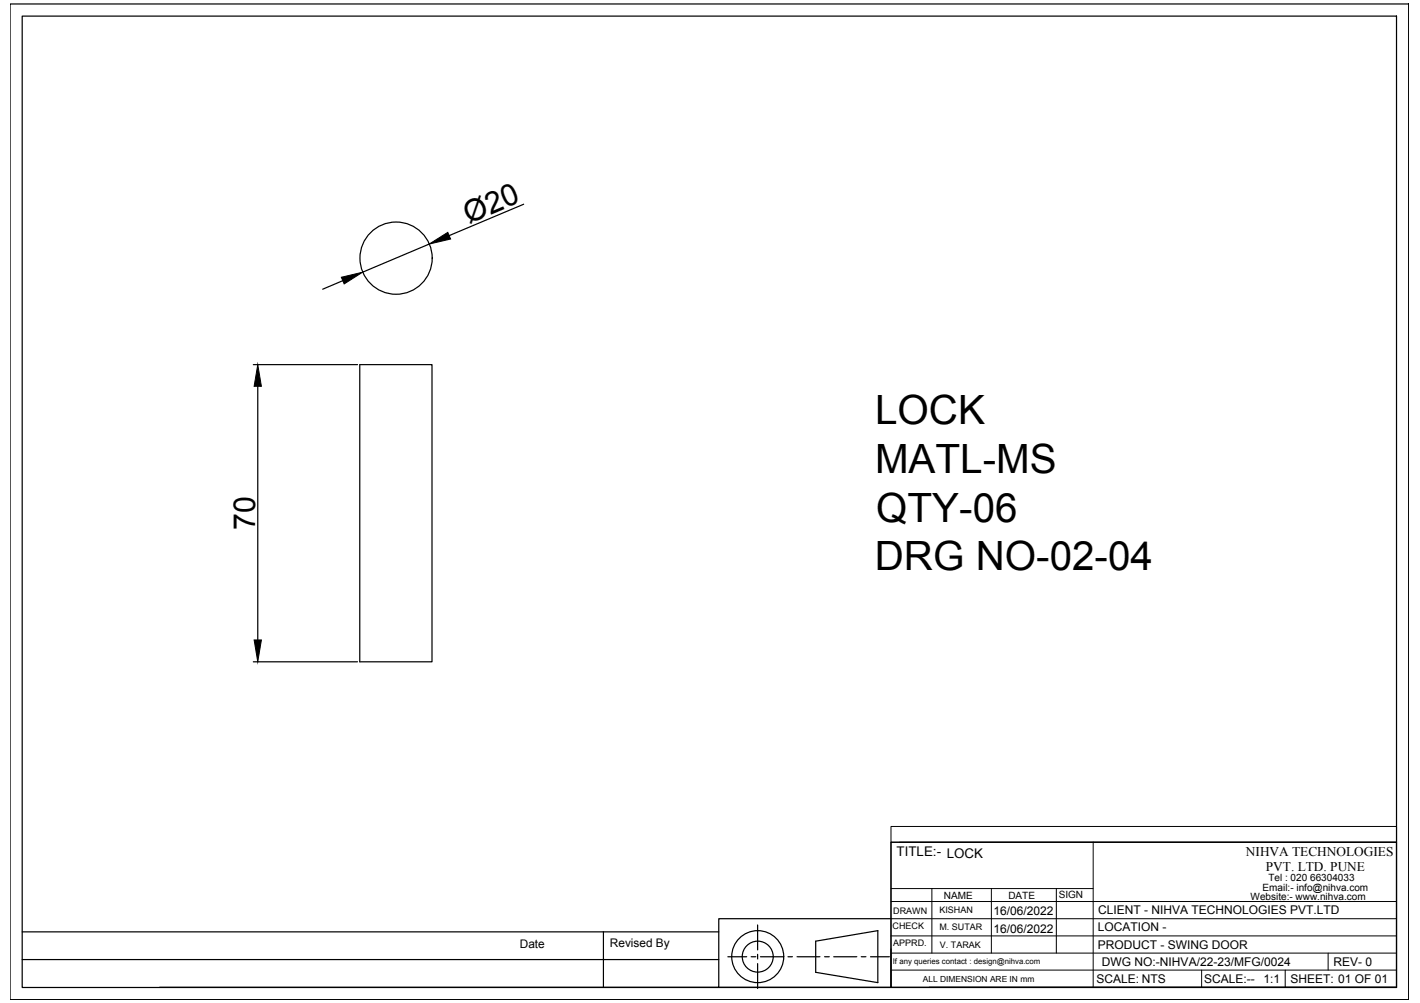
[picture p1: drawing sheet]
<svg xmlns="http://www.w3.org/2000/svg" width="297mm" height="210mm" viewBox="0 0 297 210" stroke-linecap="round" stroke-linejoin="round" font-family="sans-serif">
<!-- layer: 0 -->
<g fill="none" stroke="#000" stroke-width=".25">
<path d="M2.1 .8h292.6v208.4h-292.6zM4.6 3.4h287.5v203.3h-287.5zM71.7 58.7l-4.2 1.8M89.8 51.1l-14 5.9M109.5 42.7l-15.5 6.6M53 76.3h21.8M75.3 76.3h15.1v62.2h-15.1zM53.9 80.8v53.1M53 138.5h21.8M186.4 176.3h105.7v30.3h-105.7zM4.6 195h145.8M126.2 195v11.7"/>
<path d="M158.5 193.6v5.2M158.5 199.7v1M170.6 197l13-2.2v10.8l-13-2.1zM186.4 192.3h-36v14.3h-117M4.6 200.8h145.8M150.4 206.6h36M152.3 200.2h3.9M157.1 200.2h1M158.5 201.7v5.2M159.1 200.2h4.8M164.8 200.2h1M166.7 200.2h4.8"/>
<path d="M172.5 200.2h1M174.4 200.2h4.8M180.2 200.2h.9M182.1 200.2h3.9M194.3 206.6h97.8"/>
<circle cx="82.9" cy="54" r="7.6"/>
<circle cx="158.5" cy="200.2" r="5.4"/>
<circle cx="158.5" cy="200.2" r="3.2"/>
</g>
<g fill="none" stroke="#000" stroke-width=".21">
<path d="M186.4 173h105.7v3.3h-105.7zM186.4 176.3v30.3M188.2 176.3h103.9M228.7 176.3v30.3M186.4 199.5h105.7M186.4 195.9h105.7M186.4 192.3h105.7M186.4 188.7h105.7M186.4 186h42.3M194.9 186v13.5M207.4 186v13.5M221 186v13.5"/>
<path d="M277.8 199.5v3.5M186.4 203h105.7M251.4 203v3.6M268.8 203v3.6"/>
</g>
<path d="M71.4 58l4.4-1-3.8 2.4zM89.8 51.1l3.9-2.5 .6 1.4zM53.9 76.3l.8 4.5h-1.5zM53.2 133.9h1.5l-.8 4.6z" fill="#000" stroke="#000" stroke-width=".21"/>
<g font-size="8.4">
<text x="183" y="88.8">LOCK</text>
<text x="183" y="99">MATL-MS</text>
<text x="183.3" y="109.2">QTY-06</text>
<text x="183" y="119.4">DRG NO-02-04</text>
</g>
<g font-size="6.3">
<text x="98.1" y="46.8" transform="rotate(-23 98.1 46.8)">Ø20</text>
<text x="53.4" y="110.9" transform="rotate(-90 53.4 110.9)">70</text>
</g>
<g font-size="2.8">
<text x="187.6" y="179.2">TITLE:- LOCK</text>
<text x="260.6" y="179.1">NIHVA TECHNOLOGIES</text>
<text x="264.8" y="182.3">PVT. LTD. PUNE</text>
</g>
<g font-size="2.5">
<text x="207.8" y="191.6">16/06/2022</text>
<text x="229.7" y="191.3">CLIENT - NIHVA TECHNOLOGIES PVT.LTD</text>
<text x="207.8" y="195.2">16/06/2022</text>
<text x="229.6" y="194.9">LOCATION -</text>
<text x="108.7" y="198.5">Date</text>
<text x="127.6" y="198.2">Revised By</text>
<text x="229.6" y="198.5">PRODUCT - SWING DOOR</text>
<text x="230.5" y="202.1">DWG NO:-NIHVA/22-23/MFG/0024</text>
<text x="279" y="202.1">REV- 0</text>
<text x="229.3" y="205.7">SCALE: NTS</text>
<text x="251.9" y="205.7">SCALE:--</text>
<text x="264.3" y="205.7">1:1</text>
<text x="269.9" y="205.7">SHEET: 01 OF 01</text>
</g>
<g font-size="2.1">
<text x="265.3" y="184.4">Tel : 020 66304033</text>
<text x="197.4" y="188.1">NAME</text>
<text x="210.9" y="188.2">DATE</text>
<text x="221.5" y="188">SIGN</text>
<text x="261.6" y="188.4">Website:- www.nihva.com</text>
<text x="264.1" y="186.5">Email:- info@nihva.com</text>
</g>
<g font-size="1.9">
<text x="186.8" y="191.2">DRAWN</text>
<text x="196.5" y="191.1">KISHAN</text>
<text x="186.7" y="194.4">CHECK</text>
<text x="186.8" y="198">APPRD.</text>
<text x="196.5" y="194.7">M. SUTAR</text>
<text x="196.6" y="198.3">V. TARAK</text>
</g>
<text font-size="1.8" x="193" y="205.4">ALL DIMENSION ARE IN mm</text>
<text font-size="1.6" x="186.8" y="201.7">If any queries contact : design@nihva.com</text>
</svg>
